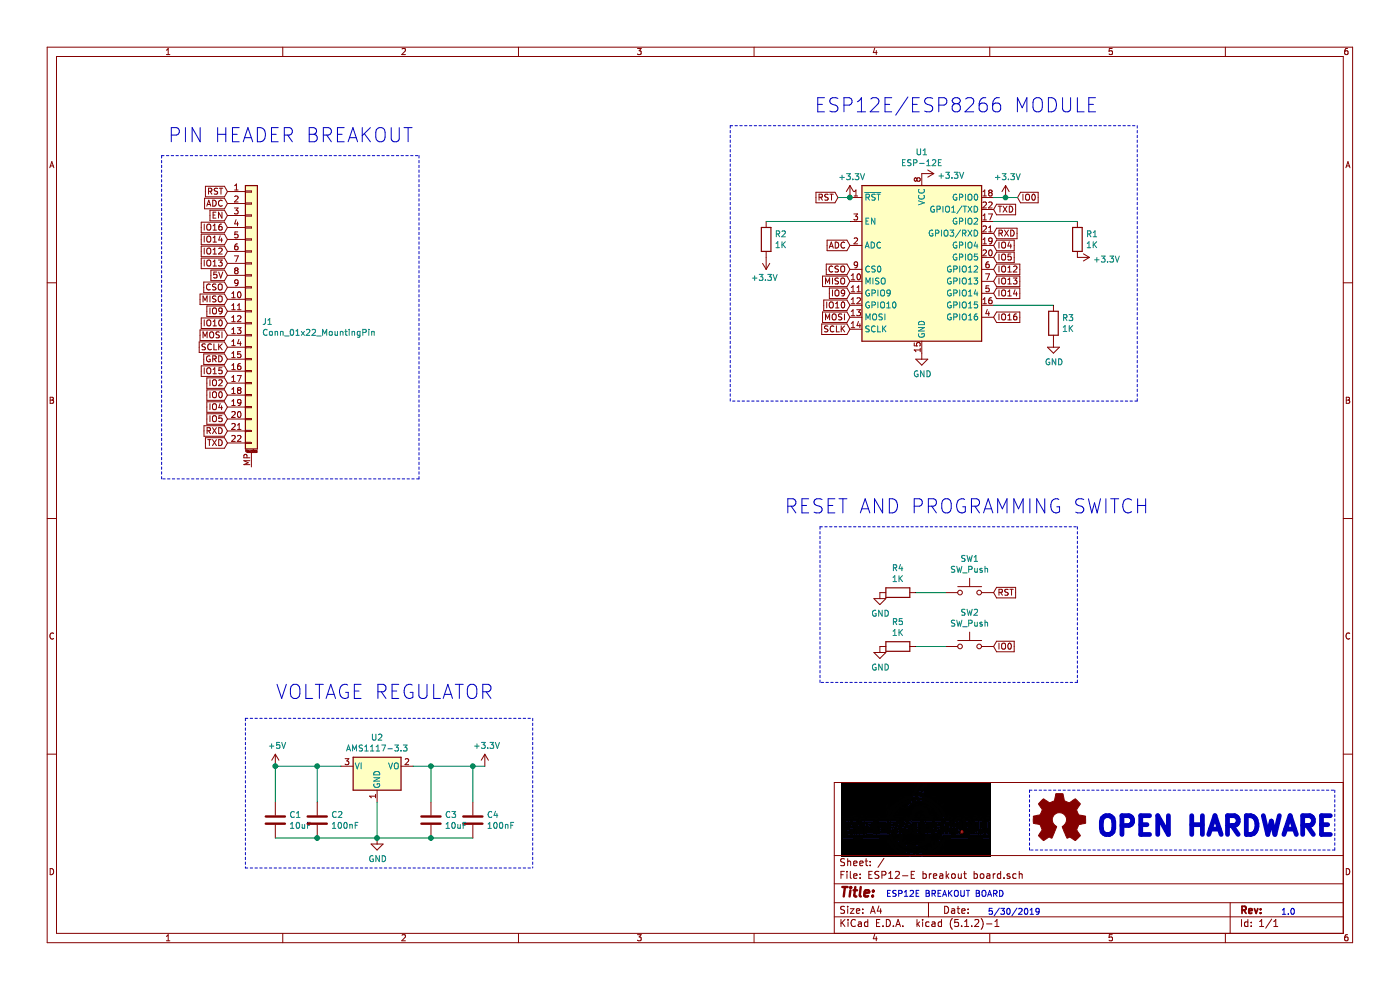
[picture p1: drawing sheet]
EESchema Schematic File Version 4
EELAYER 29 0
EELAYER END
$Descr A4 11693 8268
encoding utf-8
Sheet 1 1
Title ""
Date ""
Rev ""
Comp ""
Comment1 ""
Comment2 ""
Comment3 ""
Comment4 ""
$EndDescr
$Comp
L Regulator_Linear:AMS1117-3.3 U2
U 1 1
P 3150 6400
F 0 "U2" H 3150 6642 50  0000 C CNN
F 1 "AMS1117-3.3" H 3150 6551 50  0000 C CNN
F 2 "Package_TO_SOT_SMD:SOT-223-3_TabPin2" H 3150 6600 50  0001 C CNN
F 3 "http://www.advanced-monolithic.com/pdf/ds1117.pdf" H 3250 6150 50  0001 C CNN
	1    3150 6400
	1    0    0    -1  
$EndComp
$Comp
L RF_Module:ESP-12E U1
U 1 1
P 7700 2250
F 0 "U1" H 7700 3231 50  0000 C CNN
F 1 "ESP-12E" H 7700 3140 50  0000 C CNN
F 2 "RF_Module:ESP-12E" H 7700 2250 50  0001 C CNN
F 3 "http://wiki.ai-thinker.com/_media/esp8266/esp8266_series_modules_user_manual_v1.1.pdf" H 7350 2350 50  0001 C CNN
	1    7700 2250
	1    0    0    -1  
$EndComp
$Comp
L Device:R R1
U 1 1
P 9000 2000
F 0 "R1" H 9070 2046 50  0000 L CNN
F 1 "1K" H 9070 1955 50  0000 L CNN
F 2 "" V 8930 2000 50  0001 C CNN
F 3 "~" H 9000 2000 50  0001 C CNN
	1    9000 2000
	1    0    0    -1  
$EndComp
$Comp
L Device:R R2
U 1 1
P 6400 2000
F 0 "R2" H 6470 2046 50  0000 L CNN
F 1 "1K" H 6470 1955 50  0000 L CNN
F 2 "" V 6330 2000 50  0001 C CNN
F 3 "~" H 6400 2000 50  0001 C CNN
	1    6400 2000
	1    0    0    -1  
$EndComp
$Comp
L Device:R R3
U 1 1
P 8800 2700
F 0 "R3" H 8870 2746 50  0000 L CNN
F 1 "1K" H 8870 2655 50  0000 L CNN
F 2 "" V 8730 2700 50  0001 C CNN
F 3 "~" H 8800 2700 50  0001 C CNN
	1    8800 2700
	1    0    0    -1  
$EndComp
$Comp
L Device:C C4
U 1 1
P 3950 6850
F 0 "C4" H 4065 6896 50  0000 L CNN
F 1 "100nF" H 4065 6805 50  0000 L CNN
F 2 "" H 3988 6700 50  0001 C CNN
F 3 "~" H 3950 6850 50  0001 C CNN
	1    3950 6850
	1    0    0    -1  
$EndComp
$Comp
L Device:C C1
U 1 1
P 2300 6850
F 0 "C1" H 2415 6896 50  0000 L CNN
F 1 "10uF" H 2415 6805 50  0000 L CNN
F 2 "" H 2338 6700 50  0001 C CNN
F 3 "~" H 2300 6850 50  0001 C CNN
	1    2300 6850
	1    0    0    -1  
$EndComp
$Comp
L Device:C C2
U 1 1
P 2650 6850
F 0 "C2" H 2765 6896 50  0000 L CNN
F 1 "100nF" H 2765 6805 50  0000 L CNN
F 2 "" H 2688 6700 50  0001 C CNN
F 3 "~" H 2650 6850 50  0001 C CNN
	1    2650 6850
	1    0    0    -1  
$EndComp
$Comp
L Device:C C3
U 1 1
P 3600 6850
F 0 "C3" H 3715 6896 50  0000 L CNN
F 1 "10uF" H 3715 6805 50  0000 L CNN
F 2 "" H 3638 6700 50  0001 C CNN
F 3 "~" H 3600 6850 50  0001 C CNN
	1    3600 6850
	1    0    0    -1  
$EndComp
$Comp
L power:+3.3V #PWR0101
U 1 1
P 4050 6400
F 0 "#PWR0101" H 4050 6250 50  0001 C CNN
F 1 "+3.3V" H 4065 6573 50  0000 C CNN
F 2 "" H 4050 6400 50  0001 C CNN
F 3 "" H 4050 6400 50  0001 C CNN
	1    4050 6400
	1    0    0    -1  
$EndComp
$Comp
L power:+5V #PWR0102
U 1 1
P 2300 6400
F 0 "#PWR0102" H 2300 6250 50  0001 C CNN
F 1 "+5V" H 2315 6573 50  0000 C CNN
F 2 "" H 2300 6400 50  0001 C CNN
F 3 "" H 2300 6400 50  0001 C CNN
	1    2300 6400
	1    0    0    -1  
$EndComp
Wire Wire Line
	2300 6400 2300 6700
Wire Wire Line
	2850 6400 2650 6400
Connection ~ 2300 6400
Wire Wire Line
	2650 6400 2650 6700
Connection ~ 2650 6400
Wire Wire Line
	2650 6400 2300 6400
Wire Wire Line
	3450 6400 3600 6400
Wire Wire Line
	3600 6700 3600 6400
Connection ~ 3600 6400
Wire Wire Line
	3600 6400 3950 6400
Wire Wire Line
	3950 6400 3950 6700
Connection ~ 3950 6400
Wire Wire Line
	3950 6400 4050 6400
Wire Wire Line
	2300 7000 2650 7000
Connection ~ 2650 7000
Wire Wire Line
	2650 7000 3150 7000
Connection ~ 3600 7000
Wire Wire Line
	3600 7000 3950 7000
Wire Wire Line
	3150 6700 3150 7000
Connection ~ 3150 7000
Wire Wire Line
	3150 7000 3600 7000
$Comp
L power:GND #PWR0103
U 1 1
P 3150 7000
F 0 "#PWR0103" H 3150 6750 50  0001 C CNN
F 1 "GND" H 3155 6827 50  0000 C CNN
F 2 "" H 3150 7000 50  0001 C CNN
F 3 "" H 3150 7000 50  0001 C CNN
	1    3150 7000
	1    0    0    -1  
$EndComp
$Comp
L Connector_Generic_MountingPin:Conn_01x22_MountingPin J1
U 1 1
P 2100 2600
F 0 "J1" H 2188 2514 50  0000 L CNN
F 1 "Conn_01x22_MountingPin" H 2188 2423 50  0000 L CNN
F 2 "" H 2100 2600 50  0001 C CNN
F 3 "~" H 2100 2600 50  0001 C CNN
	1    2100 2600
	1    0    0    -1  
$EndComp
$Comp
L power:GND #PWR0104
U 1 1
P 7700 2950
F 0 "#PWR0104" H 7700 2700 50  0001 C CNN
F 1 "GND" H 7705 2777 50  0000 C CNN
F 2 "" H 7700 2950 50  0001 C CNN
F 3 "" H 7700 2950 50  0001 C CNN
	1    7700 2950
	1    0    0    -1  
$EndComp
$Comp
L power:+3.3V #PWR0105
U 1 1
P 7700 1450
F 0 "#PWR0105" H 7700 1300 50  0001 C CNN
F 1 "+3.3V" V 7715 1578 50  0000 L CNN
F 2 "" H 7700 1450 50  0001 C CNN
F 3 "" H 7700 1450 50  0001 C CNN
	1    7700 1450
	0    1    1    0   
$EndComp
Text GLabel 1900 1600 0    50   Input ~ 0
RST
Text GLabel 1900 1700 0    50   Input ~ 0
ADC
Text GLabel 1900 1800 0    50   Input ~ 0
EN
Text GLabel 1900 1900 0    50   Input ~ 0
IO16
Text GLabel 1900 2000 0    50   Input ~ 0
IO14
Text GLabel 1900 2100 0    50   Input ~ 0
IO12
Text GLabel 1900 2200 0    50   Input ~ 0
IO13
Text GLabel 1900 2300 0    50   Input ~ 0
5V
Text GLabel 1900 2400 0    50   Input ~ 0
CSO
Text GLabel 1900 2500 0    50   Input ~ 0
MISO
Text GLabel 1900 2600 0    50   Input ~ 0
IO9
Text GLabel 1900 2700 0    50   Input ~ 0
IO10
Text GLabel 1900 2800 0    50   Input ~ 0
MOSI
Text GLabel 1900 2900 0    50   Input ~ 0
SCLK
Text GLabel 1900 3000 0    50   Input ~ 0
GRD
Text GLabel 1900 3100 0    50   Input ~ 0
IO15
Text GLabel 1900 3200 0    50   Input ~ 0
IO2
Text GLabel 1900 3300 0    50   Input ~ 0
IO0
Text GLabel 1900 3400 0    50   Input ~ 0
IO4
Text GLabel 1900 3500 0    50   Input ~ 0
IO5
Text GLabel 1900 3600 0    50   Input ~ 0
RXD
Text GLabel 1900 3700 0    50   Input ~ 0
TXD
Wire Wire Line
	7100 1850 6400 1850
Wire Wire Line
	8300 2550 8800 2550
$Comp
L power:GND #PWR0106
U 1 1
P 8800 2850
F 0 "#PWR0106" H 8800 2600 50  0001 C CNN
F 1 "GND" H 8805 2677 50  0000 C CNN
F 2 "" H 8800 2850 50  0001 C CNN
F 3 "" H 8800 2850 50  0001 C CNN
	1    8800 2850
	1    0    0    -1  
$EndComp
$Comp
L power:+3.3V #PWR0107
U 1 1
P 6400 2150
F 0 "#PWR0107" H 6400 2000 50  0001 C CNN
F 1 "+3.3V" H 6415 2323 50  0000 C CNN
F 2 "" H 6400 2150 50  0001 C CNN
F 3 "" H 6400 2150 50  0001 C CNN
	1    6400 2150
	-1   0    0    1   
$EndComp
$Comp
L power:+3.3V #PWR0108
U 1 1
P 7100 1650
F 0 "#PWR0108" H 7100 1500 50  0001 C CNN
F 1 "+3.3V" H 7115 1823 50  0000 C CNN
F 2 "" H 7100 1650 50  0001 C CNN
F 3 "" H 7100 1650 50  0001 C CNN
	1    7100 1650
	1    0    0    -1  
$EndComp
$Comp
L Device:R R4
U 1 1
P 7500 4950
F 0 "R4" V 7293 4950 50  0000 C CNN
F 1 "1K" V 7384 4950 50  0000 C CNN
F 2 "" V 7430 4950 50  0001 C CNN
F 3 "~" H 7500 4950 50  0001 C CNN
	1    7500 4950
	0    1    1    0   
$EndComp
$Comp
L Switch:SW_Push SW1
U 1 1
P 8100 4950
F 0 "SW1" H 8100 5235 50  0000 C CNN
F 1 "SW_Push" H 8100 5144 50  0000 C CNN
F 2 "" H 8100 5150 50  0001 C CNN
F 3 "~" H 8100 5150 50  0001 C CNN
	1    8100 4950
	1    0    0    -1  
$EndComp
Wire Wire Line
	7650 4950 7900 4950
Text GLabel 8300 4950 2    50   Input ~ 0
RST
$Comp
L Device:R R5
U 1 1
P 7500 5400
F 0 "R5" V 7293 5400 50  0000 C CNN
F 1 "1K" V 7384 5400 50  0000 C CNN
F 2 "" V 7430 5400 50  0001 C CNN
F 3 "~" H 7500 5400 50  0001 C CNN
	1    7500 5400
	0    1    1    0   
$EndComp
$Comp
L Switch:SW_Push SW2
U 1 1
P 8100 5400
F 0 "SW2" H 8100 5685 50  0000 C CNN
F 1 "SW_Push" H 8100 5594 50  0000 C CNN
F 2 "" H 8100 5600 50  0001 C CNN
F 3 "~" H 8100 5600 50  0001 C CNN
	1    8100 5400
	1    0    0    -1  
$EndComp
Wire Wire Line
	7650 5400 7900 5400
Text GLabel 8300 5400 2    50   Input ~ 0
IO0
$Comp
L power:+3.3V #PWR0109
U 1 1
P 8400 1650
F 0 "#PWR0109" H 8400 1500 50  0001 C CNN
F 1 "+3.3V" H 8415 1823 50  0000 C CNN
F 2 "" H 8400 1650 50  0001 C CNN
F 3 "" H 8400 1650 50  0001 C CNN
	1    8400 1650
	1    0    0    -1  
$EndComp
Wire Wire Line
	8300 1650 8400 1650
Text GLabel 7100 2250 0    50   Input ~ 0
CSO
Text GLabel 7100 2350 0    50   Input ~ 0
MISO
Text GLabel 7100 2450 0    50   Input ~ 0
IO9
Text GLabel 7100 2550 0    50   Input ~ 0
IO10
Text GLabel 7100 2650 0    50   Input ~ 0
MOSI
Text GLabel 7100 2750 0    50   Input ~ 0
SCLK
Text GLabel 8300 1750 2    50   Input ~ 0
TXD
Text GLabel 8300 1950 2    50   Input ~ 0
RXD
Wire Wire Line
	8300 1850 9000 1850
$Comp
L power:+3.3V #PWR0110
U 1 1
P 9000 2150
F 0 "#PWR0110" H 9000 2000 50  0001 C CNN
F 1 "+3.3V" V 9015 2278 50  0000 L CNN
F 2 "" H 9000 2150 50  0001 C CNN
F 3 "" H 9000 2150 50  0001 C CNN
	1    9000 2150
	0    1    1    0   
$EndComp
$Comp
L power:GND #PWR0111
U 1 1
P 7350 5400
F 0 "#PWR0111" H 7350 5150 50  0001 C CNN
F 1 "GND" H 7355 5227 50  0000 C CNN
F 2 "" H 7350 5400 50  0001 C CNN
F 3 "" H 7350 5400 50  0001 C CNN
	1    7350 5400
	1    0    0    -1  
$EndComp
$Comp
L power:GND #PWR0112
U 1 1
P 7350 4950
F 0 "#PWR0112" H 7350 4700 50  0001 C CNN
F 1 "GND" H 7355 4777 50  0000 C CNN
F 2 "" H 7350 4950 50  0001 C CNN
F 3 "" H 7350 4950 50  0001 C CNN
	1    7350 4950
	1    0    0    -1  
$EndComp
Text GLabel 8300 2050 2    50   Input ~ 0
IO4
Text GLabel 8300 2150 2    50   Input ~ 0
IO5
Text GLabel 8300 2250 2    50   Input ~ 0
IO12
Text GLabel 8300 2350 2    50   Input ~ 0
IO13
Text GLabel 8300 2450 2    50   Input ~ 0
IO14
Text GLabel 8300 2650 2    50   Input ~ 0
IO16
Text GLabel 7100 2050 0    50   Input ~ 0
ADC
Text GLabel 8500 1650 2    50   Input ~ 0
IO0
Text GLabel 7000 1650 0    50   Input ~ 0
RST
Wire Wire Line
	8400 1650 8500 1650
Connection ~ 8400 1650
Wire Wire Line
	7100 1650 7000 1650
Connection ~ 7100 1650
Text Notes 10700 7650 0    50   ~ 0
1.0
Text Notes 8250 7650 0    50   ~ 0
5/30/2019
Text Notes 7400 7500 0    50   ~ 0
ESP12E BREAKOUT BOARD\n
Wire Notes Line
	6100 1050 9500 1050
Wire Notes Line
	9500 1050 9500 3350
Wire Notes Line
	9500 3350 6100 3350
Wire Notes Line
	6100 3350 6100 1050
Wire Notes Line
	6850 4400 9000 4400
Wire Notes Line
	9000 4400 9000 5700
Wire Notes Line
	9000 5700 6850 5700
Wire Notes Line
	6850 4400 6850 5700
Wire Notes Line
	2050 6000 4450 6000
Wire Notes Line
	4450 6000 4450 7250
Wire Notes Line
	2050 6000 2050 7250
Wire Notes Line
	2050 7250 4450 7250
Wire Notes Line
	1350 1300 3500 1300
Wire Notes Line
	3500 1300 3500 4000
Wire Notes Line
	3500 4000 1350 4000
Wire Notes Line
	1350 1300 1350 4000
Text Notes 2300 5850 0    118  ~ 0
VOLTAGE REGULATOR
Text Notes 6550 4300 0    118  ~ 0
RESET AND PROGRAMMING SWITCH
Text Notes 6800 950  0    118  ~ 0
ESP12E/ESP8266 MODULE\n
Text Notes 1400 1200 0    118  ~ 0
PIN HEADER BREAKOUT
$Comp
L Graphic:Logo_Open_Hardware_Small #LOGO?
U 1 1
P 8850 6850
F 0 "#LOGO?" H 8850 7125 50  0001 C CNN
F 1 "Logo_Open_Hardware_Small" H 8850 6625 50  0001 C CNN
F 2 "" H 8850 6850 50  0001 C CNN
F 3 "~" H 8850 6850 50  0001 C CNN
	1    8850 6850
	1    0    0    -1  
$EndComp
Text Notes 9150 7000 0    157  ~ 31
OPEN HARDWARE
Wire Notes Line
	11150 6600 11150 7100
Wire Notes Line
	11150 7100 8600 7100
Wire Notes Line
	8600 7100 8600 6600
Wire Notes Line
	8600 6600 11150 6600
$EndSCHEMATC
